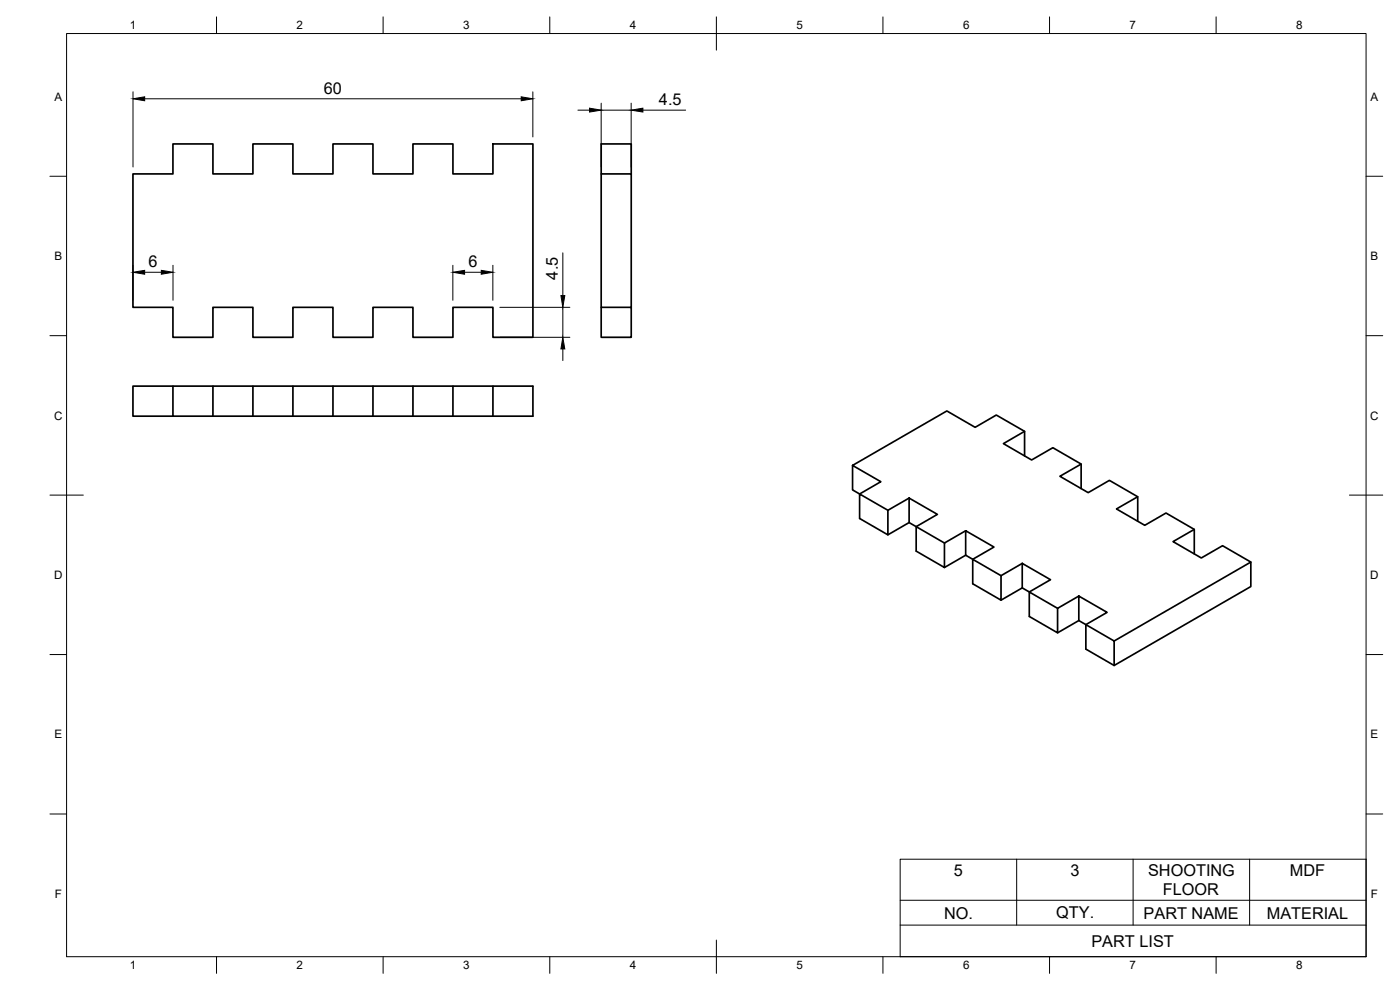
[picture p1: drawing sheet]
<svg xmlns="http://www.w3.org/2000/svg" width="420mm" height="297mm" viewBox="0 0 420 297" stroke-linecap="round" stroke-linejoin="round" font-family="sans-serif">
<!-- layer: Visible -->
<g fill="none" stroke="#000" stroke-width=".51">
<path d="M39.9 52.2h12v-9h12v9h12v-9h12v9h12v-9h12v9h12v-9h12v9h12v-9h12v58h-12v-9h-12v9h-12v-9h-12v9h-12v-9h-12v9h-12v-9h-12v9h-12v-9h-12zM180.4 52.2v40M189.4 52.2v-9h-9v9h9v40M180.4 92.2h9v9h-9zM39.9 115.9h12v9h-12zM51.9 115.9h12M75.9 115.9h-12v9h-12M87.9 115.9h-12v9h-12M99.9 115.9h-12v9h-12M111.9 115.9h-12v9h-12M123.9 115.9h-12v9h-12M135.9 115.9h-12v9h-12"/>
<path d="M147.9 115.9h-12v9h-12M135.9 124.9h12v-9h12v9h-12M307.5 136.8v-7.4l-8.5-4.9-6.3 3.7-8.5-4.9-28.3 16.3v7.4l2.1 1.2 6.4-3.7-8.5-4.9M307.5 129.4l-6.4 3.7 8.5 4.9 6.4-3.7 8.5 4.9v7.4M324.5 139.2l-6.4 3.7 8.5 4.9 6.4-3.7 8.4 4.9v7.4M272.8 149.4l8.5 4.9-6.3 3.7-2.2-1.2zM272.8 149.4l-6.3 3.7v7.4l-8.5-4.9v-7.4l8.5 4.9M272.8 156.8l-6.3 3.7M289.8 159.2l8.5 4.9-6.4 3.7-2.1-1.2zM289.8 159.2l-6.4 3.7v7.4l-8.4-4.9v-7.4l8.4 4.9M341.4 149l-6.3 3.7 8.5 4.9 6.3-3.7 8.5 4.9v7.4M358.4 158.8l-6.4 3.7 8.5 4.9 6.4-3.7 8.5 4.9"/>
<path d="M289.8 166.6l-6.4 3.7M306.8 169l8.5 4.9-6.4 3.7-2.1-1.2zM306.8 169l-6.4 3.7v7.4l-8.5-4.9v-7.4l8.5 4.9M306.8 176.4l-6.4 3.7M323.8 178.8l8.5 4.9-6.4 3.7-2.1-1.2zM323.8 178.8l-6.4 3.7v7.4l-8.5-4.9v-7.4l8.5 4.9M323.8 186.2l-6.4 3.7M334.4 192.3l41-23.7v7.4l-41 23.7zM334.4 192.3l-8.5-4.9v7.4l8.5 4.9"/>
</g>
<!-- layer: BORDER -->
<g fill="none" stroke="#000" stroke-width=".3">
<path d="M20 10.1h390v276.9h-390zM65 5.1v5M115 5.1v5M165 5.1v5M215 5.1v10M265 5.1v5M315 5.1v5M365 5.1v5M15 52.9h5M410 52.9h5M15 100.7h5M410 100.7h5"/>
<path d="M15 148.6h10M405 148.6h10M15 196.4h5M410 196.4h5M15 244.2h5M410 244.2h5M65 287v5M115 287v5M165 287v5M215 282.1v9.9M265 287v5M315 287v5"/>
<path d="M365 287v5"/>
</g>
<!-- layer: Custom Tables -->
<path d="M270.2 257.8h139.8v29.2h-139.8zM305.1 257.8v19.8M340.1 257.8v19.8M375 257.8v19.8M270.2 277.6h139.8M270.2 270.1h139.8" fill="none" stroke="#000" stroke-width=".3"/>
<!-- layer: FD_Dimensions -->
<g fill="none" stroke="#000" stroke-width=".3">
<path d="M39.9 27.5v22.6M43.4 29.6h113M159.9 27.5v13.6M173.4 33h3.5M180.4 31v19.1M180.4 33h9M189.4 31v19.1M192.9 33h12.9M39.9 79.6v10.5M51.9 79.6v10.5M135.9 79.6v10.5M147.9 79.6v10.5"/>
<path d="M168.9 75.9v12.8M43.4 81.7h5M139.4 81.7h5M150 92.2h21M168.9 92.2v9M150 101.2h21M168.9 104.7v3.5"/>
</g>
<path d="M39.9 29.6l3.5-.6v1.2zM156.4 29l3.5 .6-3.5 .6zM176.9 32.5l3.5 .5-3.5 .6zM189.4 33l3.5-.5v1.1zM39.9 81.7l3.5-.6v1.2zM48.4 81.1l3.5 .6-3.5 .6zM135.9 81.7l3.5-.6v1.2zM144.4 81.1l3.5 .6-3.5 .6zM168.3 88.7h1.2l-.6 3.5zM168.9 101.2l.6 3.5h-1.2z" fill="#000" stroke="#000" stroke-width=".3"/>
<g font-size="4.9">
<text x="97.2" y="28.2">60</text>
<text x="197.8" y="31.6">4.5</text>
<text x="44.6" y="80.2">6</text>
<text x="140.6" y="80.2">6</text>
<text x="167.4" y="83.9" transform="rotate(-90 167.4 83.9)">4.5</text>
<text x="286.3" y="262.7">5</text>
<text x="321.2" y="262.7">3</text>
<text x="344.6" y="262.7">SHOOTING</text>
<text x="387.1" y="262.7">MDF</text>
<text x="349" y="268.7">FLOOR</text>
<text x="283.3" y="275.6">NO.</text>
<text x="317" y="275.5">QTY.</text>
<text x="343.2" y="275.6">PART NAME</text>
<text x="380.2" y="275.6">MATERIAL</text>
<text x="327.6" y="284.1">PART LIST</text>
</g>
<g font-size="3.5">
<text x="39" y="8.8">1</text>
<text x="89" y="8.8">2</text>
<text x="139" y="8.8">3</text>
<text x="189" y="8.8">4</text>
<text x="239" y="8.8">5</text>
<text x="289" y="8.8">6</text>
<text x="339" y="8.8">7</text>
<text x="389" y="8.8">8</text>
<text x="16.3" y="30.2">A</text>
<text x="411.3" y="30.2">A</text>
<text x="16.3" y="78">B</text>
<text x="411.3" y="78">B</text>
<text x="16.2" y="125.9">C</text>
<text x="411.2" y="125.9">C</text>
<text x="16.2" y="173.7">D</text>
<text x="411.2" y="173.7">D</text>
<text x="16.3" y="221.6">E</text>
<text x="411.3" y="221.6">E</text>
<text x="16.4" y="269.4">F</text>
<text x="411.4" y="269.4">F</text>
<text x="39" y="290.8">1</text>
<text x="89" y="290.8">2</text>
<text x="139" y="290.8">3</text>
<text x="189" y="290.8">4</text>
<text x="239" y="290.8">5</text>
<text x="289" y="290.8">6</text>
<text x="339" y="290.8">7</text>
<text x="389" y="290.8">8</text>
</g>
</svg>
